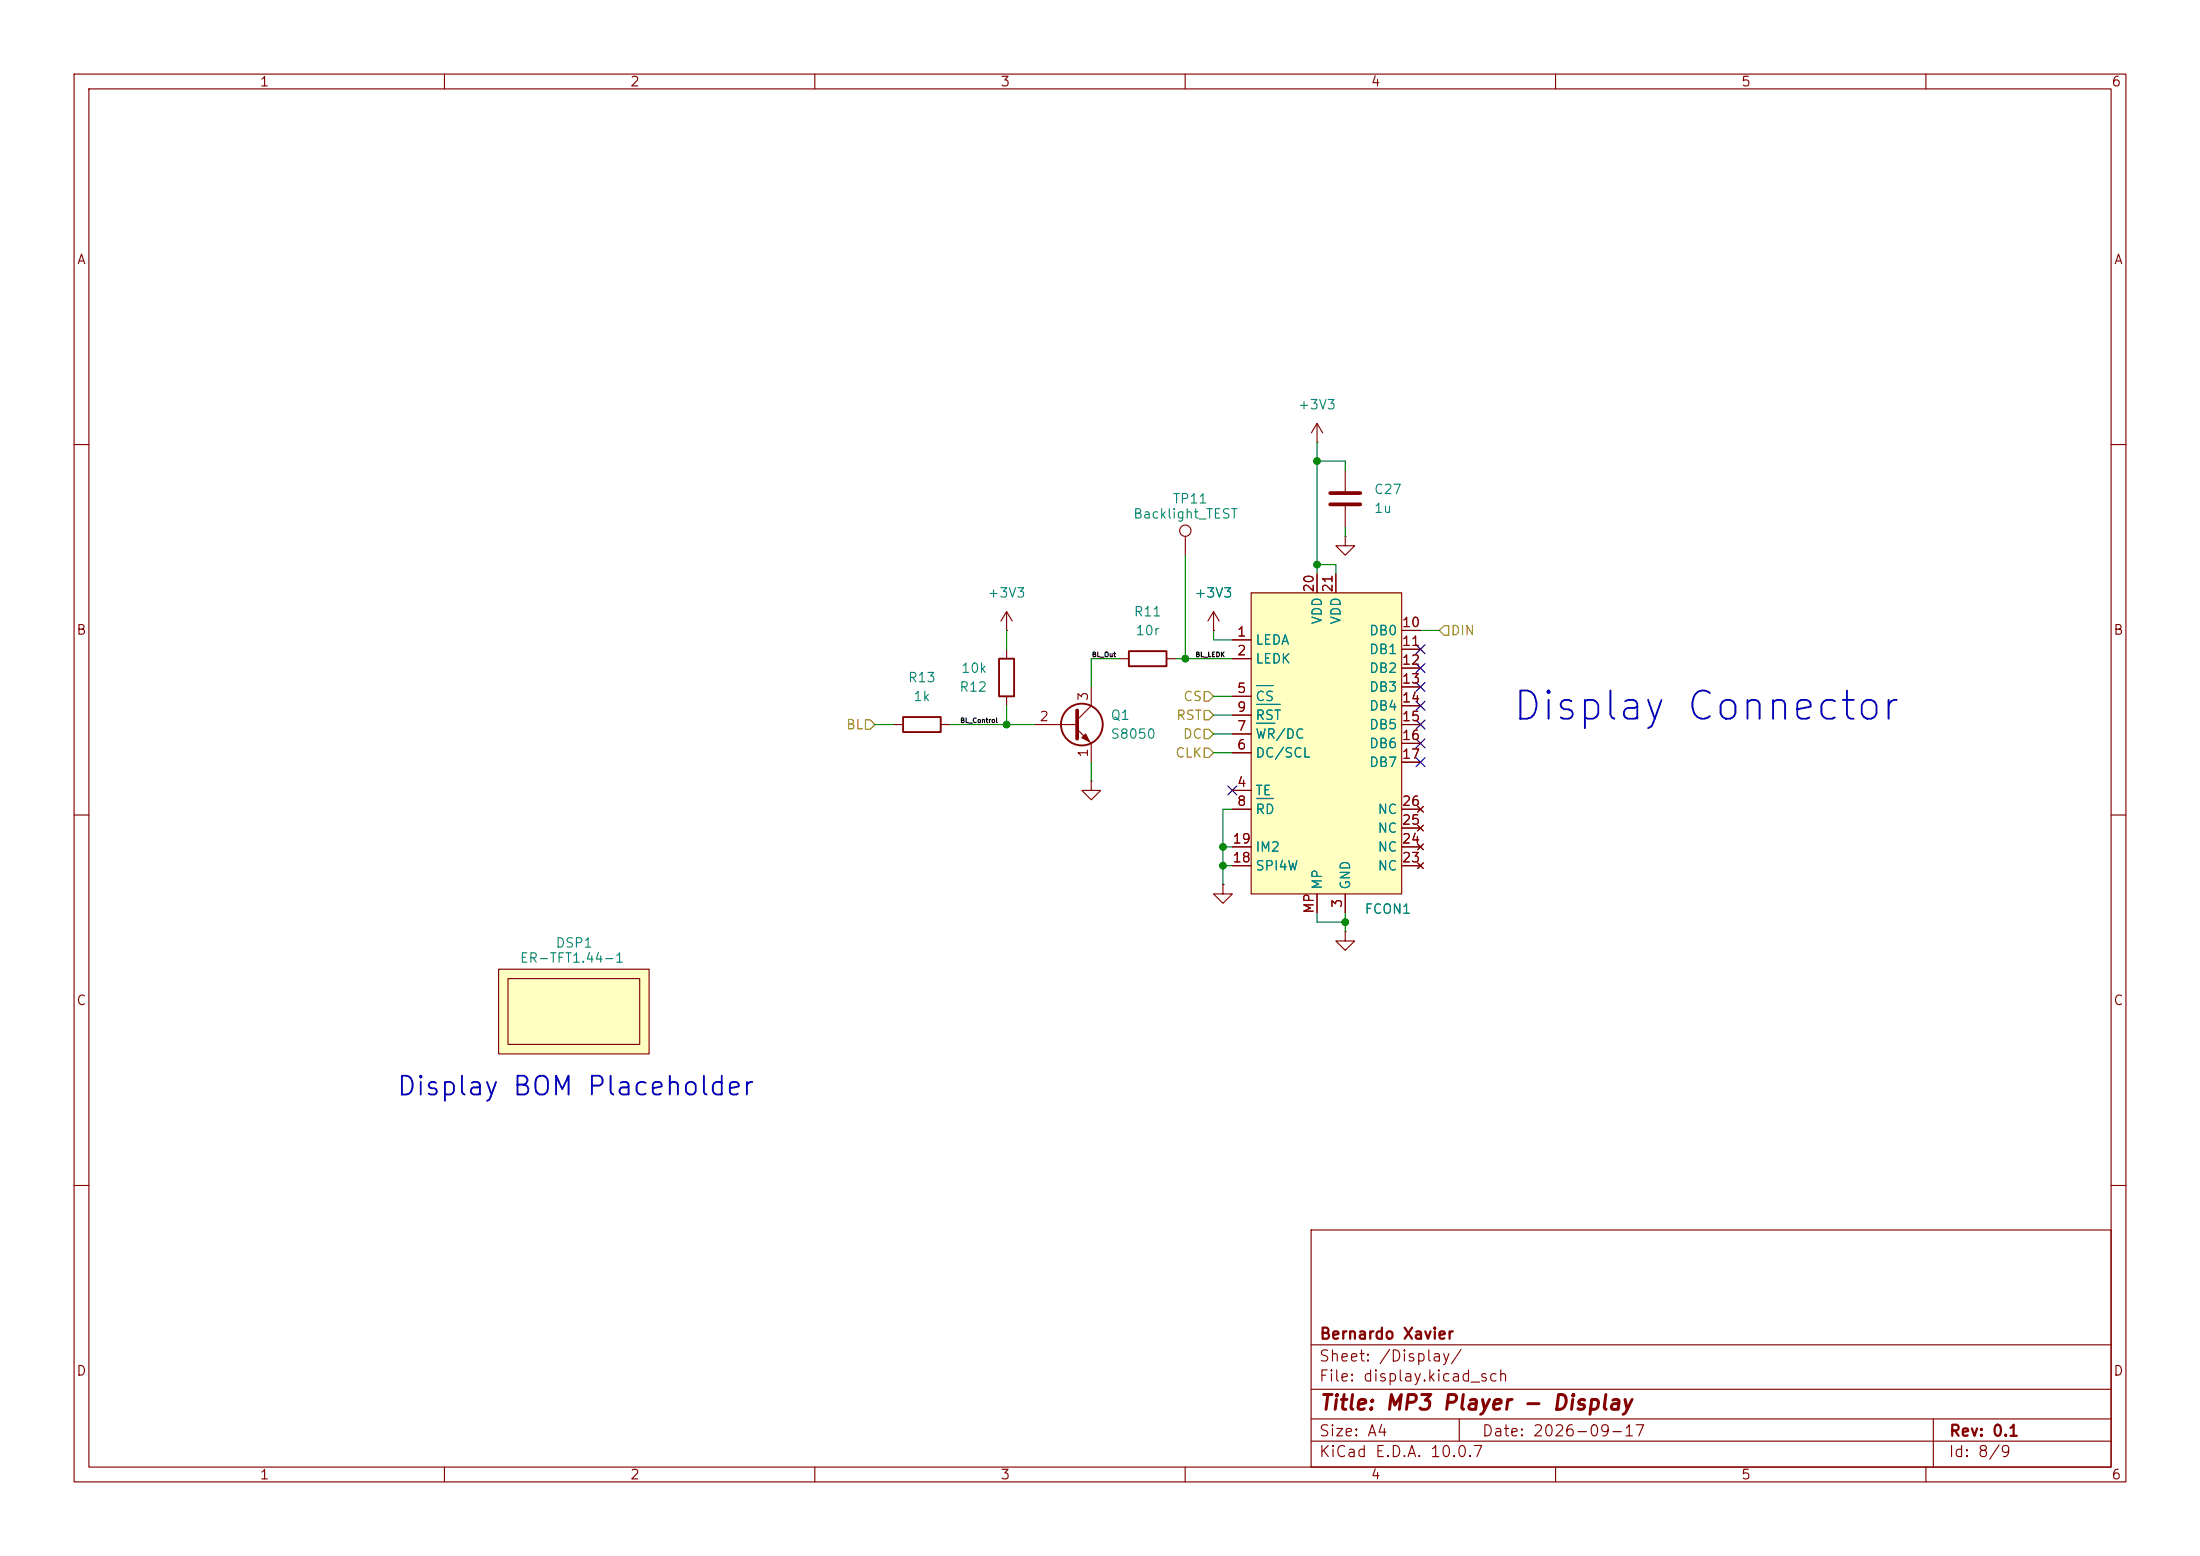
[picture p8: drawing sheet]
(kicad_sch
 (version 20260306)
 (generator "eeschema")
 (generator_version "10.0")
 (paper "A4")
 (title_block
  (title "MP3 Player - Display")
  (date "2026-09-17")
  (rev "0.1")
  (company "Bernardo Xavier"))
 (lib_symbols
  (symbol "Connector:TestPoint"
   (pin_numbers (hide yes))
   (pin_names
    (offset 0.762) (hide yes)) (exclude_from_sim no) (in_bom yes) (on_board yes)
   (in_pos_files yes)
   (duplicate_pin_numbers_are_jumpers no)
   (property "Reference" "TP" (at 0 6.858 0) (show_name no) (do_not_autoplace no) (effects (font (size 1.27 1.27))))
   (property "Value" "TestPoint" (at 0 5.08 0) (show_name no) (do_not_autoplace no) (effects (font (size 1.27 1.27))))
   (property "Footprint" "" (at 5.08 0 0) (show_name no) (do_not_autoplace no) (hide yes) (effects (font (size 1.27 1.27))))
   (property "Datasheet" "" (at 5.08 0 0) (show_name no) (do_not_autoplace no) (hide yes) (effects (font (size 1.27 1.27))))
   (property "Description" "test point" (at 0 0 0) (show_name no) (do_not_autoplace no) (hide yes) (effects (font (size 1.27 1.27))))
   (symbol "TestPoint_0_1"
    (circle (center 0 3.302) (radius 0.762) (stroke (width 0) (type default)) (fill (type none))))
   (symbol "TestPoint_1_1"
    (pin passive line (at 0 0 90) (length 2.54) (name "1" (effects (font (size 1.27 1.27)))) (number "1" (effects (font (size 1.27 1.27))))))
   (embedded_fonts no))
  (symbol "Device:C"
   (pin_numbers (hide yes))
   (pin_names
    (offset 0.254)) (exclude_from_sim no) (in_bom yes) (on_board yes)
   (in_pos_files yes)
   (duplicate_pin_numbers_are_jumpers no)
   (property "Reference" "C" (at 0.635 2.54 0) (show_name no) (do_not_autoplace no) (effects (font (size 1.27 1.27)) (justify left)))
   (property "Value" "C" (at 0.635 -2.54 0) (show_name no) (do_not_autoplace no) (effects (font (size 1.27 1.27)) (justify left)))
   (property "Footprint" "" (at 0.9652 -3.81 0) (show_name no) (do_not_autoplace no) (hide yes) (effects (font (size 1.27 1.27))))
   (property "Datasheet" "" (at 0 0 0) (show_name no) (do_not_autoplace no) (hide yes) (effects (font (size 1.27 1.27))))
   (property "Description" "Unpolarized capacitor" (at 0 0 0) (show_name no) (do_not_autoplace no) (hide yes) (effects (font (size 1.27 1.27))))
   (symbol "C_0_1"
    (polyline (pts (xy -2.032 0.762) (xy 2.032 0.762)) (stroke (width 0.508) (type default)) (fill (type none)))
    (polyline (pts (xy -2.032 -0.762) (xy 2.032 -0.762)) (stroke (width 0.508) (type default)) (fill (type none))))
   (symbol "C_1_1"
    (pin passive line (at 0 3.81 270) (length 2.794) (name "" (effects (font (size 1.27 1.27)))) (number "1" (effects (font (size 1.27 1.27)))))
    (pin passive line (at 0 -3.81 90) (length 2.794) (name "" (effects (font (size 1.27 1.27)))) (number "2" (effects (font (size 1.27 1.27))))))
   (embedded_fonts no))
  (symbol "Device:R"
   (pin_numbers (hide yes))
   (pin_names
    (offset 0)) (exclude_from_sim no) (in_bom yes) (on_board yes)
   (in_pos_files yes)
   (duplicate_pin_numbers_are_jumpers no)
   (property "Reference" "R" (at 2.032 0 90) (show_name no) (do_not_autoplace no) (effects (font (size 1.27 1.27))))
   (property "Value" "R" (at 0 0 90) (show_name no) (do_not_autoplace no) (effects (font (size 1.27 1.27))))
   (property "Footprint" "" (at -1.778 0 90) (show_name no) (do_not_autoplace no) (hide yes) (effects (font (size 1.27 1.27))))
   (property "Datasheet" "" (at 0 0 0) (show_name no) (do_not_autoplace no) (hide yes) (effects (font (size 1.27 1.27))))
   (property "Description" "Resistor" (at 0 0 0) (show_name no) (do_not_autoplace no) (hide yes) (effects (font (size 1.27 1.27))))
   (symbol "R_0_1"
    (rectangle (start -1.016 -2.54) (end 1.016 2.54) (stroke (width 0.254) (type default)) (fill (type none))))
   (symbol "R_1_1"
    (pin passive line (at 0 3.81 270) (length 1.27) (name "" (effects (font (size 1.27 1.27)))) (number "1" (effects (font (size 1.27 1.27)))))
    (pin passive line (at 0 -3.81 90) (length 1.27) (name "" (effects (font (size 1.27 1.27)))) (number "2" (effects (font (size 1.27 1.27))))))
   (embedded_fonts no))
  (symbol "ER-TFT1.44-1:ER-TFT1.44-1" (exclude_from_sim no) (in_bom yes) (on_board yes)
   (in_pos_files yes)
   (duplicate_pin_numbers_are_jumpers no)
   (property "Reference" "FCON1" (at 5.08 -22.352 0) (show_name no) (do_not_autoplace no) (effects (font (size 1.27 1.27)) (justify left)))
   (property "Value" "26 Pins 0.5mm" (at 5.08 -24.892 0) (show_name no) (do_not_autoplace no) (hide yes) (effects (font (size 1.27 1.27)) (justify left)))
   (property "Footprint" "Connector_FFC-FPC:Amphenol_F32R-1A7x1-11026_1x26-1MP_P0.5mm_Horizontal" (at 0 0 0) (show_name no) (do_not_autoplace no) (hide yes) (effects (font (size 1.27 1.27))))
   (property "Datasheet" "" (at 0 0 0) (show_name no) (do_not_autoplace no) (hide yes) (effects (font (size 1.27 1.27))))
   (property "Description" "" (at 1.524 -35.56 0) (show_name no) (do_not_autoplace no) (hide yes) (effects (font (size 1.27 1.27))))
   (symbol "ER-TFT1.44-1_0_0"
    (pin power_in line (at -12.7 13.97 0) (length 2.54) (name "LEDA" (effects (font (size 1.27 1.27)))) (number "1" (effects (font (size 1.27 1.27)))))
    (pin power_in line (at -12.7 11.43 0) (length 2.54) (name "LEDK" (effects (font (size 1.27 1.27)))) (number "2" (effects (font (size 1.27 1.27)))))
    (pin power_in line (at 2.54 -22.86 90) (length 2.54) (name "GND" (effects (font (size 1.27 1.27)))) (number "3" (effects (font (size 1.27 1.27)))))
    (pin bidirectional line (at -12.7 -6.35 0) (length 2.54) (name "TE" (effects (font (size 1.27 1.27)))) (number "4" (effects (font (size 1.27 1.27)))))
    (pin input line (at -12.7 6.35 0) (length 2.54) (name "~{CS}" (effects (font (size 1.27 1.27)))) (number "5" (effects (font (size 1.27 1.27)))))
    (pin bidirectional line (at -12.7 -1.27 0) (length 2.54) (name "DC/SCL" (effects (font (size 1.27 1.27)))) (number "6" (effects (font (size 1.27 1.27)))))
    (pin input line (at -12.7 1.27 0) (length 2.54) (name "~{WR}/DC" (effects (font (size 1.27 1.27)))) (number "7" (effects (font (size 1.27 1.27)))))
    (pin input line (at -12.7 -8.89 0) (length 2.54) (name "~{RD}" (effects (font (size 1.27 1.27)))) (number "8" (effects (font (size 1.27 1.27)))))
    (pin input line (at -12.7 3.81 0) (length 2.54) (name "~{RST}" (effects (font (size 1.27 1.27)))) (number "9" (effects (font (size 1.27 1.27)))))
    (pin bidirectional line (at 12.7 15.24 180) (length 2.54) (name "DB0" (effects (font (size 1.27 1.27)))) (number "10" (effects (font (size 1.27 1.27)))))
    (pin bidirectional line (at 12.7 12.7 180) (length 2.54) (name "DB1" (effects (font (size 1.27 1.27)))) (number "11" (effects (font (size 1.27 1.27)))))
    (pin bidirectional line (at 12.7 10.16 180) (length 2.54) (name "DB2" (effects (font (size 1.27 1.27)))) (number "12" (effects (font (size 1.27 1.27)))))
    (pin bidirectional line (at 12.7 7.62 180) (length 2.54) (name "DB3" (effects (font (size 1.27 1.27)))) (number "13" (effects (font (size 1.27 1.27)))))
    (pin bidirectional line (at 12.7 5.08 180) (length 2.54) (name "DB4" (effects (font (size 1.27 1.27)))) (number "14" (effects (font (size 1.27 1.27)))))
    (pin bidirectional line (at 12.7 2.54 180) (length 2.54) (name "DB5" (effects (font (size 1.27 1.27)))) (number "15" (effects (font (size 1.27 1.27)))))
    (pin bidirectional line (at 12.7 0 180) (length 2.54) (name "DB6" (effects (font (size 1.27 1.27)))) (number "16" (effects (font (size 1.27 1.27)))))
    (pin bidirectional line (at 12.7 -2.54 180) (length 2.54) (name "DB7" (effects (font (size 1.27 1.27)))) (number "17" (effects (font (size 1.27 1.27)))))
    (pin input line (at -12.7 -16.51 0) (length 2.54) (name "SPI4W" (effects (font (size 1.27 1.27)))) (number "18" (effects (font (size 1.27 1.27)))))
    (pin input line (at -12.7 -13.97 0) (length 2.54) (name "IM2" (effects (font (size 1.27 1.27)))) (number "19" (effects (font (size 1.27 1.27)))))
    (pin power_in line (at -1.27 22.86 270) (length 2.54) (name "VDD" (effects (font (size 1.27 1.27)))) (number "20" (effects (font (size 1.27 1.27)))))
    (pin power_in line (at 1.27 22.86 270) (length 2.54) (name "VDD" (effects (font (size 1.27 1.27)))) (number "21" (effects (font (size 1.27 1.27)))))
    (pin power_in line (at 2.54 -22.86 90) (length 2.54) (hide yes) (name "GND" (effects (font (size 1.27 1.27)))) (number "22" (effects (font (size 1.27 1.27)))))
    (pin no_connect line (at 12.7 -16.51 180) (length 2.54) (name "NC" (effects (font (size 1.27 1.27)))) (number "23" (effects (font (size 1.27 1.27)))))
    (pin no_connect line (at 12.7 -13.97 180) (length 2.54) (name "NC" (effects (font (size 1.27 1.27)))) (number "24" (effects (font (size 1.27 1.27)))))
    (pin no_connect line (at 12.7 -11.43 180) (length 2.54) (name "NC" (effects (font (size 1.27 1.27)))) (number "25" (effects (font (size 1.27 1.27)))))
    (pin no_connect line (at 12.7 -8.89 180) (length 2.54) (name "NC" (effects (font (size 1.27 1.27)))) (number "26" (effects (font (size 1.27 1.27)))))
    (pin passive line (at -1.27 -22.86 90) (length 2.54) (name "MP" (effects (font (size 1.27 1.27)))) (number "MP" (effects (font (size 1.27 1.27))))))
   (symbol "ER-TFT1.44-1_0_1"
    (rectangle (start -10.16 20.32) (end 10.16 -20.32) (stroke (width 0) (type default)) (fill (type background))))
   (embedded_fonts no))
  (symbol "Mechanical:DIN_Rail_Adapter" (exclude_from_sim no) (in_bom yes) (on_board yes)
   (in_pos_files yes)
   (duplicate_pin_numbers_are_jumpers no)
   (property "Reference" "DSP1" (at 0 10.16 0) (show_name no) (do_not_autoplace no) (effects (font (size 1.27 1.27))))
   (property "Value" "TST09602A" (at 0 7.62 0) (show_name no) (do_not_autoplace no) (effects (font (size 1.27 1.27))))
   (property "Footprint" "" (at 0 -6.35 0) (show_name no) (do_not_autoplace no) (hide yes) (effects (font (size 1.27 1.27))))
   (property "Datasheet" "" (at 0 3.81 0) (show_name no) (do_not_autoplace no) (hide yes) (effects (font (size 1.27 1.27))))
   (property "Description" "" (at 0 0 0) (show_name no) (do_not_autoplace no) (hide yes) (effects (font (size 1.27 1.27))))
   (symbol "DIN_Rail_Adapter_1_1"
    (rectangle (start -10.16 6.35) (end 10.16 -5.08) (stroke (width 0) (type solid)) (fill (type background)))
    (rectangle (start -8.89 5.08) (end 8.89 -3.81) (stroke (width 0) (type default)) (fill (type none))))
   (embedded_fonts no))
  (symbol "Transistor_BJT:S8050"
   (pin_names
    (offset 0) (hide yes)) (exclude_from_sim no) (in_bom yes) (on_board yes)
   (in_pos_files yes)
   (duplicate_pin_numbers_are_jumpers no)
   (property "Reference" "Q" (at 5.08 1.905 0) (show_name no) (do_not_autoplace no) (effects (font (size 1.27 1.27)) (justify left)))
   (property "Value" "S8050" (at 5.08 0 0) (show_name no) (do_not_autoplace no) (effects (font (size 1.27 1.27)) (justify left)))
   (property "Footprint" "Package_TO_SOT_THT:TO-92_Inline" (at 5.08 -1.905 0) (show_name no) (do_not_autoplace no) (hide yes) (effects (font (size 1.27 1.27)
    (italic yes)) (justify left)))
   (property "Datasheet" "http://www.unisonic.com.tw/datasheet/S8050.pdf" (at 0 0 0) (show_name no) (do_not_autoplace no) (hide yes) (effects (font (size 1.27 1.27)) (justify left)))
   (property "Description" "0.7A Ic, 20V Vce, Low Voltage High Current NPN Transistor, TO-92" (at 0 0 0) (show_name no) (do_not_autoplace no) (hide yes) (effects (font (size 1.27 1.27))))
   (property "Sim.Device" "NPN" (at 0 0 0) (show_name no) (do_not_autoplace no) (hide yes) (effects (font (size 1.27 1.27))))
   (property "Sim.Pins" "1=E 2=B 3=C" (at 0 0 0) (show_name no) (do_not_autoplace no) (hide yes) (effects (font (size 1.27 1.27))))
   (symbol "S8050_0_1"
    (polyline (pts (xy -2.54 0) (xy 0.635 0)) (stroke (width 0) (type default)) (fill (type none)))
    (polyline (pts (xy 0.635 1.905) (xy 0.635 -1.905)) (stroke (width 0.508) (type default)) (fill (type none)))
    (circle (center 1.27 0) (radius 2.8194) (stroke (width 0.254) (type default)) (fill (type none))))
   (symbol "S8050_1_1"
    (polyline (pts (xy 0.635 0.635) (xy 2.54 2.54)) (stroke (width 0) (type default)) (fill (type none)))
    (polyline (pts (xy 0.635 -0.635) (xy 2.54 -2.54)) (stroke (width 0) (type default)) (fill (type none)))
    (polyline (pts (xy 1.27 -1.778) (xy 1.778 -1.27) (xy 2.286 -2.286) (xy 1.27 -1.778)) (stroke (width 0) (type default)) (fill (type outline)))
    (pin passive line (at 2.54 -5.08 90) (length 2.54) (name "E" (effects (font (size 1.27 1.27)))) (number "1" (effects (font (size 1.27 1.27)))))
    (pin input line (at -5.08 0 0) (length 2.54) (name "B" (effects (font (size 1.27 1.27)))) (number "2" (effects (font (size 1.27 1.27)))))
    (pin passive line (at 2.54 5.08 270) (length 2.54) (name "C" (effects (font (size 1.27 1.27)))) (number "3" (effects (font (size 1.27 1.27))))))
   (embedded_fonts no))
  (symbol "power:+3V3"
   (power global)
   (pin_numbers (hide yes))
   (pin_names
    (offset 0) (hide yes)) (exclude_from_sim no) (in_bom yes) (on_board yes)
   (in_pos_files yes)
   (duplicate_pin_numbers_are_jumpers no)
   (property "Reference" "#PWR" (at 0 -3.81 0) (show_name no) (do_not_autoplace no) (hide yes) (effects (font (size 1.27 1.27))))
   (property "Value" "+3V3" (at 0 3.556 0) (show_name no) (do_not_autoplace no) (effects (font (size 1.27 1.27))))
   (property "Footprint" "" (at 0 0 0) (show_name no) (do_not_autoplace no) (hide yes) (effects (font (size 1.27 1.27))))
   (property "Datasheet" "" (at 0 0 0) (show_name no) (do_not_autoplace no) (hide yes) (effects (font (size 1.27 1.27))))
   (property "Description" "Power symbol creates a global label with name \"+3V3\"" (at 0 0 0) (show_name no) (do_not_autoplace no) (hide yes) (effects (font (size 1.27 1.27))))
   (symbol "+3V3_0_1"
    (polyline (pts (xy -0.762 1.27) (xy 0 2.54)) (stroke (width 0) (type default)) (fill (type none)))
    (polyline (pts (xy 0 2.54) (xy 0.762 1.27)) (stroke (width 0) (type default)) (fill (type none)))
    (polyline (pts (xy 0 0) (xy 0 2.54)) (stroke (width 0) (type default)) (fill (type none))))
   (symbol "+3V3_1_1"
    (pin power_in line (at 0 0 90) (length 0) (name "" (effects (font (size 1.27 1.27)))) (number "1" (effects (font (size 1.27 1.27))))))
   (embedded_fonts no))
  (symbol "power:GND"
   (power global)
   (pin_numbers (hide yes))
   (pin_names
    (offset 0) (hide yes)) (exclude_from_sim no) (in_bom yes) (on_board yes)
   (in_pos_files yes)
   (duplicate_pin_numbers_are_jumpers no)
   (property "Reference" "#PWR" (at 0 -6.35 0) (show_name no) (do_not_autoplace no) (hide yes) (effects (font (size 1.27 1.27))))
   (property "Value" "GND" (at 0 -3.81 0) (show_name no) (do_not_autoplace no) (effects (font (size 1.27 1.27))))
   (property "Footprint" "" (at 0 0 0) (show_name no) (do_not_autoplace no) (hide yes) (effects (font (size 1.27 1.27))))
   (property "Datasheet" "" (at 0 0 0) (show_name no) (do_not_autoplace no) (hide yes) (effects (font (size 1.27 1.27))))
   (property "Description" "Power symbol creates a global label with name \"GND\" , ground" (at 0 0 0) (show_name no) (do_not_autoplace no) (hide yes) (effects (font (size 1.27 1.27))))
   (symbol "GND_0_1"
    (polyline (pts (xy 0 0) (xy 0 -1.27) (xy 1.27 -1.27) (xy 0 -2.54) (xy -1.27 -1.27) (xy 0 -1.27)) (stroke (width 0) (type default)) (fill (type none))))
   (symbol "GND_1_1"
    (pin power_in line (at 0 0 270) (length 0) (name "" (effects (font (size 1.27 1.27)))) (number "1" (effects (font (size 1.27 1.27))))))
   (embedded_fonts no)))
 (text "Display BOM Placeholder"
  (exclude_from_sim no)
  (at 77.724 146.812 0)
  (effects (font (size 2.54 2.54) (thickness 0.254)
    (bold yes))))
 (text "Display Connector"
  (exclude_from_sim no)
  (at 230.378 95.504 0)
  (effects (font (size 3.81 3.81) (thickness 0.254)
    (bold yes))))
 (junction
  (at 165.1 114.3)
  (diameter 0)
  (color 0 0 0 0))
 (junction
  (at 177.8 62.23)
  (diameter 0)
  (color 0 0 0 0))
 (junction
  (at 177.8 76.2)
  (diameter 0)
  (color 0 0 0 0))
 (junction
  (at 165.1 116.84)
  (diameter 0)
  (color 0 0 0 0))
 (junction
  (at 181.61 124.46)
  (diameter 0)
  (color 0 0 0 0))
 (junction
  (at 135.89 97.79)
  (diameter 0)
  (color 0 0 0 0))
 (junction
  (at 160.02 88.9)
  (diameter 0)
  (color 0 0 0 0))
 (no_connect
  (at 191.77 97.79))
 (no_connect
  (at 191.77 92.71))
 (no_connect
  (at 191.77 87.63))
 (no_connect
  (at 191.77 100.33))
 (no_connect
  (at 191.77 95.25))
 (no_connect
  (at 191.77 90.17))
 (no_connect
  (at 191.77 102.87))
 (no_connect
  (at 166.37 106.68))
 (wire
  (pts (xy 160.02 74.93) (xy 160.02 88.9))
  (stroke (width 0) (type default)))
 (wire
  (pts (xy 135.89 97.79) (xy 139.7 97.79))
  (stroke (width 0) (type default)))
 (wire
  (pts (xy 165.1 114.3) (xy 165.1 116.84))
  (stroke (width 0) (type default)))
 (wire
  (pts (xy 135.89 85.09) (xy 135.89 87.63))
  (stroke (width 0) (type default)))
 (wire
  (pts (xy 147.32 102.87) (xy 147.32 105.41))
  (stroke (width 0) (type default)))
 (wire
  (pts (xy 163.83 93.98) (xy 166.37 93.98))
  (stroke (width 0) (type default)))
 (wire
  (pts (xy 135.89 95.25) (xy 135.89 97.79))
  (stroke (width 0) (type default)))
 (wire
  (pts (xy 177.8 123.19) (xy 177.8 124.46))
  (stroke (width 0) (type default)))
 (wire
  (pts (xy 177.8 76.2) (xy 177.8 77.47))
  (stroke (width 0) (type default)))
 (wire
  (pts (xy 177.8 124.46) (xy 181.61 124.46))
  (stroke (width 0) (type default)))
 (wire
  (pts (xy 180.34 76.2) (xy 177.8 76.2))
  (stroke (width 0) (type default)))
 (wire
  (pts (xy 118.11 97.79) (xy 120.65 97.79))
  (stroke (width 0) (type default)))
 (wire
  (pts (xy 166.37 109.22) (xy 165.1 109.22))
  (stroke (width 0) (type default)))
 (wire
  (pts (xy 165.1 116.84) (xy 166.37 116.84))
  (stroke (width 0) (type default)))
 (wire
  (pts (xy 158.75 88.9) (xy 160.02 88.9))
  (stroke (width 0) (type default)))
 (wire
  (pts (xy 181.61 63.5) (xy 181.61 62.23))
  (stroke (width 0) (type default)))
 (wire
  (pts (xy 181.61 123.19) (xy 181.61 124.46))
  (stroke (width 0) (type default)))
 (wire
  (pts (xy 128.27 97.79) (xy 135.89 97.79))
  (stroke (width 0) (type default)))
 (wire
  (pts (xy 147.32 88.9) (xy 147.32 92.71))
  (stroke (width 0) (type default)))
 (wire
  (pts (xy 163.83 96.52) (xy 166.37 96.52))
  (stroke (width 0) (type default)))
 (wire
  (pts (xy 163.83 101.6) (xy 166.37 101.6))
  (stroke (width 0) (type default)))
 (wire
  (pts (xy 191.77 85.09) (xy 194.31 85.09))
  (stroke (width 0) (type default)))
 (wire
  (pts (xy 165.1 116.84) (xy 165.1 119.38))
  (stroke (width 0) (type default)))
 (wire
  (pts (xy 177.8 62.23) (xy 177.8 76.2))
  (stroke (width 0) (type default)))
 (wire
  (pts (xy 181.61 125.73) (xy 181.61 124.46))
  (stroke (width 0) (type default)))
 (wire
  (pts (xy 181.61 62.23) (xy 177.8 62.23))
  (stroke (width 0) (type default)))
 (wire
  (pts (xy 163.83 86.36) (xy 163.83 85.09))
  (stroke (width 0) (type default)))
 (wire
  (pts (xy 165.1 109.22) (xy 165.1 114.3))
  (stroke (width 0) (type default)))
 (wire
  (pts (xy 166.37 86.36) (xy 163.83 86.36))
  (stroke (width 0) (type default)))
 (wire
  (pts (xy 147.32 88.9) (xy 151.13 88.9))
  (stroke (width 0) (type default)))
 (wire
  (pts (xy 177.8 59.69) (xy 177.8 62.23))
  (stroke (width 0) (type default)))
 (wire
  (pts (xy 166.37 114.3) (xy 165.1 114.3))
  (stroke (width 0) (type default)))
 (wire
  (pts (xy 180.34 77.47) (xy 180.34 76.2))
  (stroke (width 0) (type default)))
 (wire
  (pts (xy 160.02 88.9) (xy 166.37 88.9))
  (stroke (width 0) (type default)))
 (wire
  (pts (xy 181.61 71.12) (xy 181.61 72.39))
  (stroke (width 0) (type default)))
 (wire
  (pts (xy 163.83 99.06) (xy 166.37 99.06))
  (stroke (width 0) (type default)))
 (label "BL_Out"
  (at 147.32 88.9 0)
  (effects (font (size 0.635 0.635)) (justify left bottom)))
 (label "BL_LEDK"
  (at 161.29 88.9 0)
  (effects (font (size 0.635 0.635)) (justify left bottom)))
 (label "BL_Control"
  (at 129.54 97.79 0)
  (effects (font (size 0.635 0.635)) (justify left bottom)))
 (hierarchical_label "CLK"
  (shape input)
  (at 163.83 101.6 180)
  (effects (font (size 1.27 1.27)) (justify right)))
 (hierarchical_label "RST"
  (shape input)
  (at 163.83 96.52 180)
  (effects (font (size 1.27 1.27)) (justify right)))
 (hierarchical_label "CS"
  (shape input)
  (at 163.83 93.98 180)
  (effects (font (size 1.27 1.27)) (justify right)))
 (hierarchical_label "DC"
  (shape input)
  (at 163.83 99.06 180)
  (effects (font (size 1.27 1.27)) (justify right)))
 (hierarchical_label "DIN"
  (shape input)
  (at 194.31 85.09 0)
  (effects (font (size 1.27 1.27)) (justify left)))
 (hierarchical_label "BL"
  (shape input)
  (at 118.11 97.79 180)
  (effects (font (size 1.27 1.27)) (justify right)))
 (symbol
  (lib_id "Mechanical:DIN_Rail_Adapter")
  (at 77.47 137.16 0)
  (unit 1)
  (body_style 1)
  (exclude_from_sim no)
  (in_bom yes)
  (on_board no)
  (in_pos_files no)
  (dnp no)
  (property "Reference" "DSP1" (at 74.93 127.254 0) (show_name no) (do_not_autoplace no) (effects (font (size 1.27 1.27)) (justify left)))
  (property "Value" "ER-TFT1.44-1" (at 70.104 129.286 0) (show_name no) (do_not_autoplace no) (effects (font (size 1.27 1.27)) (justify left)))
  (property "Footprint" "N/A" (at 77.47 143.51 0) (hide yes) (show_name no) (do_not_autoplace no) (effects (font (size 1.27 1.27))))
  (property "Datasheet" "https://www.buydisplay.com/download/manual/ER-TFT1.44-1_Datasheet.pdf" (at 77.47 133.35 0) (hide yes) (show_name no) (do_not_autoplace no) (effects (font (size 1.27 1.27))))
  (property "Description" "1.44\" inch IPS TFT LCD screen 128x128 350cd/m² 26PINS SPI ST7735S" (at 77.47 137.16 0) (hide yes) (show_name no) (do_not_autoplace no) (effects (font (size 1.27 1.27))))
  (property "Store URL - Other" "https://www.buydisplay.com/1-44-inch-tft-touch-screen-serial-spi-128x128-lcd-display-module-st7735" (at 77.47 137.16 0) (hide yes) (show_name no) (do_not_autoplace no) (effects (font (size 1.27 1.27))))
  (property "Store URL - TME" "" (at 77.47 137.16 0) (hide yes) (show_name no) (do_not_autoplace no) (effects (font (size 1.27 1.27))))
  (property "Mfr. Part #" "ER-TFT1.44-1" (at 77.47 137.16 0) (hide yes) (show_name no) (do_not_autoplace no) (effects (font (size 1.27 1.27))))
  (property "Store URL - Digikey" "N/A" (at 77.47 137.16 0) (hide yes) (show_name no) (do_not_autoplace no) (effects (font (size 1.27 1.27))))
  (property "Store URL - Mouser" "N/A" (at 77.47 137.16 0) (hide yes) (show_name no) (do_not_autoplace no) (effects (font (size 1.27 1.27)))))
 (symbol
  (lib_id "power:+3V3")
  (at 135.89 85.09 0)
  (unit 1)
  (body_style 1)
  (exclude_from_sim no)
  (in_bom yes)
  (on_board yes)
  (in_pos_files yes)
  (dnp no)
  (fields_autoplaced yes)
  (property "Reference" "#PWR047" (at 135.89 88.9 0) (hide yes) (show_name no) (do_not_autoplace no) (effects (font (size 1.27 1.27))))
  (property "Value" "+3V3" (at 135.89 80.01 0) (show_name no) (do_not_autoplace no) (effects (font (size 1.27 1.27))))
  (property "Footprint" "" (at 135.89 85.09 0) (hide yes) (show_name no) (do_not_autoplace no) (effects (font (size 1.27 1.27))))
  (property "Datasheet" "" (at 135.89 85.09 0) (hide yes) (show_name no) (do_not_autoplace no) (effects (font (size 1.27 1.27))))
  (property "Description" "Power symbol creates a global label with name \"+3V3\"" (at 135.89 85.09 0) (hide yes) (show_name no) (do_not_autoplace no) (effects (font (size 1.27 1.27))))
  (pin "1"))
 (symbol
  (lib_id "power:GND")
  (at 147.32 105.41 0)
  (unit 1)
  (body_style 1)
  (exclude_from_sim no)
  (in_bom yes)
  (on_board yes)
  (in_pos_files yes)
  (dnp no)
  (fields_autoplaced yes)
  (property "Reference" "#PWR045" (at 147.32 111.76 0) (hide yes) (show_name no) (do_not_autoplace no) (effects (font (size 1.27 1.27))))
  (property "Value" "GND" (at 147.32 110.49 0) (hide yes) (show_name no) (do_not_autoplace no) (effects (font (size 1.27 1.27))))
  (property "Footprint" "" (at 147.32 105.41 0) (hide yes) (show_name no) (do_not_autoplace no) (effects (font (size 1.27 1.27))))
  (property "Datasheet" "" (at 147.32 105.41 0) (hide yes) (show_name no) (do_not_autoplace no) (effects (font (size 1.27 1.27))))
  (property "Description" "Power symbol creates a global label with name \"GND\" , ground" (at 147.32 105.41 0) (hide yes) (show_name no) (do_not_autoplace no) (effects (font (size 1.27 1.27))))
  (pin "1"))
 (symbol
  (lib_id "Device:C")
  (at 181.61 67.31 0)
  (unit 1)
  (body_style 1)
  (exclude_from_sim no)
  (in_bom yes)
  (on_board yes)
  (in_pos_files yes)
  (dnp no)
  (fields_autoplaced yes)
  (property "Reference" "C27" (at 185.42 66.0399 0) (show_name no) (do_not_autoplace no) (effects (font (size 1.27 1.27)) (justify left)))
  (property "Value" "1u" (at 185.42 68.5799 0) (show_name no) (do_not_autoplace no) (effects (font (size 1.27 1.27)) (justify left)))
  (property "Footprint" "Capacitor_SMD:C_0402_1005Metric" (at 182.5752 71.12 0) (hide yes) (show_name no) (do_not_autoplace no) (effects (font (size 1.27 1.27))))
  (property "Datasheet" "https://mm.digikey.com/Volume0/opasdata/d220001/medias/docus/1093/CL05A105MQ5NNND_Spec.pdf" (at 181.61 67.31 0) (hide yes) (show_name no) (do_not_autoplace no) (effects (font (size 1.27 1.27))))
  (property "Description" "0402" (at 181.61 67.31 0) (hide yes) (show_name no) (do_not_autoplace no) (effects (font (size 1.27 1.27))))
  (property "Mfr. Part Number" "" (at 181.61 67.31 0) (hide yes) (show_name no) (do_not_autoplace no) (effects (font (size 1.27 1.27))))
  (property "Mfr. Part #" "CL05A105MQ5NNND" (at 181.61 67.31 0) (hide yes) (show_name no) (do_not_autoplace no) (effects (font (size 1.27 1.27))))
  (property "Store URL - Digikey" "https://www.digikey.pt/pt/products/detail/samsung-electro-mechanics/CL05A105MQ5NNND/3894188" (at 181.61 67.31 0) (hide yes) (show_name no) (do_not_autoplace no) (effects (font (size 1.27 1.27))))
  (property "Store URL - Mouser" "https://pt.mouser.com/en/ProductDetail/Samsung-Electro-Mechanics/CL05A105MQ5NNND?qs=xZ%2FP%252Ba9zWqZNr3PLqPQcEw%3D%3D" (at 181.61 67.31 0) (hide yes) (show_name no) (do_not_autoplace no) (effects (font (size 1.27 1.27))))
  (property "Store URL - Other" "" (at 181.61 67.31 0) (hide yes) (show_name no) (do_not_autoplace no) (effects (font (size 1.27 1.27))))
  (property "Store URL - TME" "" (at 181.61 67.31 0) (hide yes) (show_name no) (do_not_autoplace no) (effects (font (size 1.27 1.27))))
  (pin "1")
  (pin "2"))
 (symbol
  (lib_id "Connector:TestPoint")
  (at 160.02 74.93 0)
  (unit 1)
  (body_style 1)
  (exclude_from_sim no)
  (in_bom no)
  (on_board yes)
  (in_pos_files yes)
  (dnp no)
  (property "Reference" "TP11" (at 158.242 67.31 0) (show_name no) (do_not_autoplace no) (effects (font (size 1.27 1.27)) (justify left)))
  (property "Value" "Backlight_TEST" (at 152.908 69.342 0) (show_name no) (do_not_autoplace no) (effects (font (size 1.27 1.27)) (justify left)))
  (property "Footprint" "TestPoint:TestPoint_Pad_D1.0mm" (at 165.1 74.93 0) (hide yes) (show_name no) (do_not_autoplace no) (effects (font (size 1.27 1.27))))
  (property "Datasheet" "" (at 165.1 74.93 0) (hide yes) (show_name no) (do_not_autoplace no) (effects (font (size 1.27 1.27))))
  (property "Description" "test point" (at 160.02 74.93 0) (hide yes) (show_name no) (do_not_autoplace no) (effects (font (size 1.27 1.27))))
  (property "Store URL - Other" "" (at 160.02 74.93 0) (hide yes) (show_name no) (do_not_autoplace no) (effects (font (size 1.27 1.27))))
  (property "Store URL - TME" "" (at 160.02 74.93 0) (hide yes) (show_name no) (do_not_autoplace no) (effects (font (size 1.27 1.27))))
  (pin "1"))
 (symbol
  (lib_id "power:+3V3")
  (at 163.83 85.09 0)
  (unit 1)
  (body_style 1)
  (exclude_from_sim no)
  (in_bom yes)
  (on_board yes)
  (in_pos_files yes)
  (dnp no)
  (fields_autoplaced yes)
  (property "Reference" "#PWR046" (at 163.83 88.9 0) (hide yes) (show_name no) (do_not_autoplace no) (effects (font (size 1.27 1.27))))
  (property "Value" "+3V3" (at 163.83 80.01 0) (show_name no) (do_not_autoplace no) (effects (font (size 1.27 1.27))))
  (property "Footprint" "" (at 163.83 85.09 0) (hide yes) (show_name no) (do_not_autoplace no) (effects (font (size 1.27 1.27))))
  (property "Datasheet" "" (at 163.83 85.09 0) (hide yes) (show_name no) (do_not_autoplace no) (effects (font (size 1.27 1.27))))
  (property "Description" "Power symbol creates a global label with name \"+3V3\"" (at 163.83 85.09 0) (hide yes) (show_name no) (do_not_autoplace no) (effects (font (size 1.27 1.27))))
  (pin "1"))
 (symbol
  (lib_id "ER-TFT1.44-1:ER-TFT1.44-1")
  (at 179.07 100.33 0)
  (unit 1)
  (body_style 1)
  (exclude_from_sim no)
  (in_bom yes)
  (on_board yes)
  (in_pos_files yes)
  (dnp no)
  (fields_autoplaced yes)
  (property "Reference" "FCON1" (at 184.15 122.682 0) (show_name no) (do_not_autoplace no) (effects (font (size 1.27 1.27)) (justify left)))
  (property "Value" "26 Pins 0.5mm" (at 184.15 125.222 0) (hide yes) (show_name no) (do_not_autoplace no) (effects (font (size 1.27 1.27)) (justify left)))
  (property "Footprint" "Connector_FFC-FPC:Amphenol_F32R-1A7x1-11026_1x26-1MP_P0.5mm_Horizontal" (at 179.07 100.33 0) (hide yes) (show_name no) (do_not_autoplace no) (effects (font (size 1.27 1.27))))
  (property "Datasheet" "" (at 179.07 100.33 0) (hide yes) (show_name no) (do_not_autoplace no) (effects (font (size 1.27 1.27))))
  (property "Description" "" (at 180.594 135.89 0) (hide yes) (show_name no) (do_not_autoplace no) (effects (font (size 1.27 1.27))))
  (property "Store URL - Other" "https://www.buydisplay.com/1-44-inch-tft-touch-screen-serial-spi-128x128-lcd-display-module-st7735" (at 179.07 100.33 0) (hide yes) (show_name no) (do_not_autoplace no) (effects (font (size 1.27 1.27))))
  (pin "26")
  (pin "10")
  (pin "13")
  (pin "9")
  (pin "3")
  (pin "16")
  (pin "24")
  (pin "2")
  (pin "1")
  (pin "11")
  (pin "7")
  (pin "8")
  (pin "19")
  (pin "23")
  (pin "6")
  (pin "5")
  (pin "18")
  (pin "25")
  (pin "22")
  (pin "15")
  (pin "21")
  (pin "20")
  (pin "12")
  (pin "4")
  (pin "14")
  (pin "17")
  (pin "MP"))
 (symbol
  (lib_id "Device:R")
  (at 135.89 91.44 180)
  (unit 1)
  (body_style 1)
  (exclude_from_sim no)
  (in_bom yes)
  (on_board yes)
  (in_pos_files yes)
  (dnp no)
  (fields_autoplaced yes)
  (property "Reference" "R12" (at 133.35 92.7101 0) (show_name no) (do_not_autoplace no) (effects (font (size 1.27 1.27)) (justify left)))
  (property "Value" "10k" (at 133.35 90.1701 0) (show_name no) (do_not_autoplace no) (effects (font (size 1.27 1.27)) (justify left)))
  (property "Footprint" "Resistor_SMD:R_0402_1005Metric" (at 137.668 91.44 90) (hide yes) (show_name no) (do_not_autoplace no) (effects (font (size 1.27 1.27))))
  (property "Datasheet" "https://www.vishay.com/docs/20035/dcrcwe3.pdf" (at 135.89 91.44 0) (hide yes) (show_name no) (do_not_autoplace no) (effects (font (size 1.27 1.27))))
  (property "Description" "0402" (at 135.89 91.44 0) (hide yes) (show_name no) (do_not_autoplace no) (effects (font (size 1.27 1.27))))
  (property "Mfr. Part Number" "" (at 135.89 91.44 0) (hide yes) (show_name no) (do_not_autoplace no) (effects (font (size 1.27 1.27))))
  (property "Store URL - Other" "" (at 135.89 91.44 0) (hide yes) (show_name no) (do_not_autoplace no) (effects (font (size 1.27 1.27))))
  (property "Store URL - TME" "" (at 135.89 91.44 0) (hide yes) (show_name no) (do_not_autoplace no) (effects (font (size 1.27 1.27))))
  (property "Mfr. Part #" "CRCW040210K0FKED" (at 135.89 91.44 0) (hide yes) (show_name no) (do_not_autoplace no) (effects (font (size 1.27 1.27))))
  (property "Store URL - Digikey" "https://www.digikey.pt/pt/products/detail/vishay-dale/CRCW040210K0FKED/1178121" (at 135.89 91.44 0) (hide yes) (show_name no) (do_not_autoplace no) (effects (font (size 1.27 1.27))))
  (property "Store URL - Mouser" "https://pt.mouser.com/en/ProductDetail/Vishay/CRCW040210K0FKED?qs=rlE3Te1NifyN3e8vvxacSw%3D%3D" (at 135.89 91.44 0) (hide yes) (show_name no) (do_not_autoplace no) (effects (font (size 1.27 1.27))))
  (pin "2")
  (pin "1"))
 (symbol
  (lib_id "power:GND")
  (at 181.61 125.73 0)
  (unit 1)
  (body_style 1)
  (exclude_from_sim no)
  (in_bom yes)
  (on_board yes)
  (in_pos_files yes)
  (dnp no)
  (fields_autoplaced yes)
  (property "Reference" "#PWR042" (at 181.61 132.08 0) (hide yes) (show_name no) (do_not_autoplace no) (effects (font (size 1.27 1.27))))
  (property "Value" "GND" (at 181.61 130.81 0) (hide yes) (show_name no) (do_not_autoplace no) (effects (font (size 1.27 1.27))))
  (property "Footprint" "" (at 181.61 125.73 0) (hide yes) (show_name no) (do_not_autoplace no) (effects (font (size 1.27 1.27))))
  (property "Datasheet" "" (at 181.61 125.73 0) (hide yes) (show_name no) (do_not_autoplace no) (effects (font (size 1.27 1.27))))
  (property "Description" "Power symbol creates a global label with name \"GND\" , ground" (at 181.61 125.73 0) (hide yes) (show_name no) (do_not_autoplace no) (effects (font (size 1.27 1.27))))
  (pin "1"))
 (symbol
  (lib_id "power:+3V3")
  (at 177.8 59.69 0)
  (unit 1)
  (body_style 1)
  (exclude_from_sim no)
  (in_bom yes)
  (on_board yes)
  (in_pos_files yes)
  (dnp no)
  (fields_autoplaced yes)
  (property "Reference" "#PWR044" (at 177.8 63.5 0) (hide yes) (show_name no) (do_not_autoplace no) (effects (font (size 1.27 1.27))))
  (property "Value" "+3V3" (at 177.8 54.61 0) (show_name no) (do_not_autoplace no) (effects (font (size 1.27 1.27))))
  (property "Footprint" "" (at 177.8 59.69 0) (hide yes) (show_name no) (do_not_autoplace no) (effects (font (size 1.27 1.27))))
  (property "Datasheet" "" (at 177.8 59.69 0) (hide yes) (show_name no) (do_not_autoplace no) (effects (font (size 1.27 1.27))))
  (property "Description" "Power symbol creates a global label with name \"+3V3\"" (at 177.8 59.69 0) (hide yes) (show_name no) (do_not_autoplace no) (effects (font (size 1.27 1.27))))
  (pin "1"))
 (symbol
  (lib_id "Transistor_BJT:S8050")
  (at 144.78 97.79 0)
  (unit 1)
  (body_style 1)
  (exclude_from_sim no)
  (in_bom yes)
  (on_board yes)
  (in_pos_files yes)
  (dnp no)
  (fields_autoplaced yes)
  (property "Reference" "Q1" (at 149.86 96.5199 0) (show_name no) (do_not_autoplace no) (effects (font (size 1.27 1.27)) (justify left)))
  (property "Value" "S8050" (at 149.86 99.0599 0) (show_name no) (do_not_autoplace no) (effects (font (size 1.27 1.27)) (justify left)))
  (property "Footprint" "Package_TO_SOT_SMD:TSOT-23" (at 149.86 99.695 0) (hide yes) (show_name no) (do_not_autoplace no) (effects (font (size 1.27 1.27)
    (italic yes)) (justify left)))
  (property "Datasheet" "http://www.unisonic.com.tw/datasheet/S8050.pdf" (at 144.78 97.79 0) (hide yes) (show_name no) (do_not_autoplace no) (effects (font (size 1.27 1.27)) (justify left)))
  (property "Description" "0.7A Ic, 20V Vce, Low Voltage High Current NPN Transistor, SOT-23" (at 144.78 97.79 0) (hide yes) (show_name no) (do_not_autoplace no) (effects (font (size 1.27 1.27))))
  (property "Sim.Device" "NPN" (at 144.78 97.79 0) (hide yes) (show_name no) (do_not_autoplace no) (effects (font (size 1.27 1.27))))
  (property "Sim.Pins" "1=E 2=B 3=C" (at 144.78 97.79 0) (hide yes) (show_name no) (do_not_autoplace no) (effects (font (size 1.27 1.27))))
  (property "Mfr. Part Number" "" (at 144.78 97.79 0) (hide yes) (show_name no) (do_not_autoplace no) (effects (font (size 1.27 1.27))))
  (property "Store URL - Other" "" (at 144.78 97.79 0) (hide yes) (show_name no) (do_not_autoplace no) (effects (font (size 1.27 1.27))))
  (property "Store URL - TME" "" (at 144.78 97.79 0) (hide yes) (show_name no) (do_not_autoplace no) (effects (font (size 1.27 1.27))))
  (property "Mfr. Part #" "S8050" (at 144.78 97.79 0) (hide yes) (show_name no) (do_not_autoplace no) (effects (font (size 1.27 1.27))))
  (property "Store URL - Digikey" "https://www.digikey.pt/pt/products/detail/guangdong-inmark-electronics-co-ltd/S8050/28538968" (at 144.78 97.79 0) (hide yes) (show_name no) (do_not_autoplace no) (effects (font (size 1.27 1.27))))
  (property "Store URL - Mouser" "https://pt.mouser.com/en/ProductDetail/Comchip-Technology/SS8050-G?qs=LLUE9lz1YbcHg%252BWLMAtcrQ%3D%3D" (at 144.78 97.79 0) (hide yes) (show_name no) (do_not_autoplace no) (effects (font (size 1.27 1.27))))
  (pin "3")
  (pin "2")
  (pin "1"))
 (symbol
  (lib_id "power:GND")
  (at 181.61 72.39 0)
  (unit 1)
  (body_style 1)
  (exclude_from_sim no)
  (in_bom yes)
  (on_board yes)
  (in_pos_files yes)
  (dnp no)
  (fields_autoplaced yes)
  (property "Reference" "#PWR043" (at 181.61 78.74 0) (hide yes) (show_name no) (do_not_autoplace no) (effects (font (size 1.27 1.27))))
  (property "Value" "GND" (at 181.61 77.47 0) (hide yes) (show_name no) (do_not_autoplace no) (effects (font (size 1.27 1.27))))
  (property "Footprint" "" (at 181.61 72.39 0) (hide yes) (show_name no) (do_not_autoplace no) (effects (font (size 1.27 1.27))))
  (property "Datasheet" "" (at 181.61 72.39 0) (hide yes) (show_name no) (do_not_autoplace no) (effects (font (size 1.27 1.27))))
  (property "Description" "Power symbol creates a global label with name \"GND\" , ground" (at 181.61 72.39 0) (hide yes) (show_name no) (do_not_autoplace no) (effects (font (size 1.27 1.27))))
  (pin "1"))
 (symbol
  (lib_id "power:GND")
  (at 165.1 119.38 0)
  (unit 1)
  (body_style 1)
  (exclude_from_sim no)
  (in_bom yes)
  (on_board yes)
  (in_pos_files yes)
  (dnp no)
  (fields_autoplaced yes)
  (property "Reference" "#PWR076" (at 165.1 125.73 0) (hide yes) (show_name no) (do_not_autoplace no) (effects (font (size 1.27 1.27))))
  (property "Value" "GND" (at 165.1 124.46 0) (hide yes) (show_name no) (do_not_autoplace no) (effects (font (size 1.27 1.27))))
  (property "Footprint" "" (at 165.1 119.38 0) (hide yes) (show_name no) (do_not_autoplace no) (effects (font (size 1.27 1.27))))
  (property "Datasheet" "" (at 165.1 119.38 0) (hide yes) (show_name no) (do_not_autoplace no) (effects (font (size 1.27 1.27))))
  (property "Description" "Power symbol creates a global label with name \"GND\" , ground" (at 165.1 119.38 0) (hide yes) (show_name no) (do_not_autoplace no) (effects (font (size 1.27 1.27))))
  (pin "1"))
 (symbol
  (lib_id "Device:R")
  (at 124.46 97.79 90)
  (unit 1)
  (body_style 1)
  (exclude_from_sim no)
  (in_bom yes)
  (on_board yes)
  (in_pos_files yes)
  (dnp no)
  (fields_autoplaced yes)
  (property "Reference" "R13" (at 124.46 91.44 90) (show_name no) (do_not_autoplace no) (effects (font (size 1.27 1.27))))
  (property "Value" "1k" (at 124.46 93.98 90) (show_name no) (do_not_autoplace no) (effects (font (size 1.27 1.27))))
  (property "Footprint" "Resistor_SMD:R_0402_1005Metric" (at 124.46 99.568 90) (hide yes) (show_name no) (do_not_autoplace no) (effects (font (size 1.27 1.27))))
  (property "Datasheet" "https://www.vishay.com/docs/20035/dcrcwe3.pdf" (at 124.46 97.79 0) (hide yes) (show_name no) (do_not_autoplace no) (effects (font (size 1.27 1.27))))
  (property "Description" "0402" (at 124.46 97.79 0) (hide yes) (show_name no) (do_not_autoplace no) (effects (font (size 1.27 1.27))))
  (property "Mfr. Part Number" "" (at 124.46 97.79 90) (hide yes) (show_name no) (do_not_autoplace no) (effects (font (size 1.27 1.27))))
  (property "Store URL - Other" "" (at 124.46 97.79 90) (hide yes) (show_name no) (do_not_autoplace no) (effects (font (size 1.27 1.27))))
  (property "Store URL - TME" "" (at 124.46 97.79 90) (hide yes) (show_name no) (do_not_autoplace no) (effects (font (size 1.27 1.27))))
  (property "Mfr. Part #" "CRCW04021K00FKED" (at 124.46 97.79 90) (hide yes) (show_name no) (do_not_autoplace no) (effects (font (size 1.27 1.27))))
  (property "Store URL - Digikey" "https://www.digikey.pt/pt/products/detail/vishay-dale/CRCW04021K00FKED/1178007" (at 124.46 97.79 90) (hide yes) (show_name no) (do_not_autoplace no) (effects (font (size 1.27 1.27))))
  (property "Store URL - Mouser" "https://pt.mouser.com/en/ProductDetail/Vishay/CRCW04021K00FKED?qs=YX%252BK5oaHNYqQ2WK%252BIAW12A%3D%3D" (at 124.46 97.79 90) (hide yes) (show_name no) (do_not_autoplace no) (effects (font (size 1.27 1.27))))
  (pin "2")
  (pin "1"))
 (symbol
  (lib_id "Device:R")
  (at 154.94 88.9 90)
  (unit 1)
  (body_style 1)
  (exclude_from_sim no)
  (in_bom yes)
  (on_board yes)
  (in_pos_files yes)
  (dnp no)
  (fields_autoplaced yes)
  (property "Reference" "R11" (at 154.94 82.55 90) (show_name no) (do_not_autoplace no) (effects (font (size 1.27 1.27))))
  (property "Value" "10r" (at 154.94 85.09 90) (show_name no) (do_not_autoplace no) (effects (font (size 1.27 1.27))))
  (property "Footprint" "Resistor_SMD:R_0603_1608Metric" (at 154.94 90.678 90) (hide yes) (show_name no) (do_not_autoplace no) (effects (font (size 1.27 1.27))))
  (property "Datasheet" "https://www.vishay.com/docs/20035/dcrcwe3.pdf" (at 154.94 88.9 0) (hide yes) (show_name no) (do_not_autoplace no) (effects (font (size 1.27 1.27))))
  (property "Description" "0603" (at 154.94 88.9 0) (hide yes) (show_name no) (do_not_autoplace no) (effects (font (size 1.27 1.27))))
  (property "Mfr. Part Number" "" (at 154.94 88.9 90) (hide yes) (show_name no) (do_not_autoplace no) (effects (font (size 1.27 1.27))))
  (property "Store URL - Other" "" (at 154.94 88.9 90) (hide yes) (show_name no) (do_not_autoplace no) (effects (font (size 1.27 1.27))))
  (property "Store URL - TME" "" (at 154.94 88.9 90) (hide yes) (show_name no) (do_not_autoplace no) (effects (font (size 1.27 1.27))))
  (property "Mfr. Part #" "CRCW060310R0FKEA" (at 154.94 88.9 90) (hide yes) (show_name no) (do_not_autoplace no) (effects (font (size 1.27 1.27))))
  (property "Store URL - Digikey" "https://www.digikey.pt/pt/products/detail/vishay-dale/CRCW060310R0FKEA/1174440" (at 154.94 88.9 90) (hide yes) (show_name no) (do_not_autoplace no) (effects (font (size 1.27 1.27))))
  (property "Store URL - Mouser" "https://pt.mouser.com/en/ProductDetail/Vishay/CRCW060310R0FKEA?qs=wiO5jjUX9wsETsRLGnHNyA%3D%3D" (at 154.94 88.9 90) (hide yes) (show_name no) (do_not_autoplace no) (effects (font (size 1.27 1.27))))
  (pin "2")
  (pin "1")))
